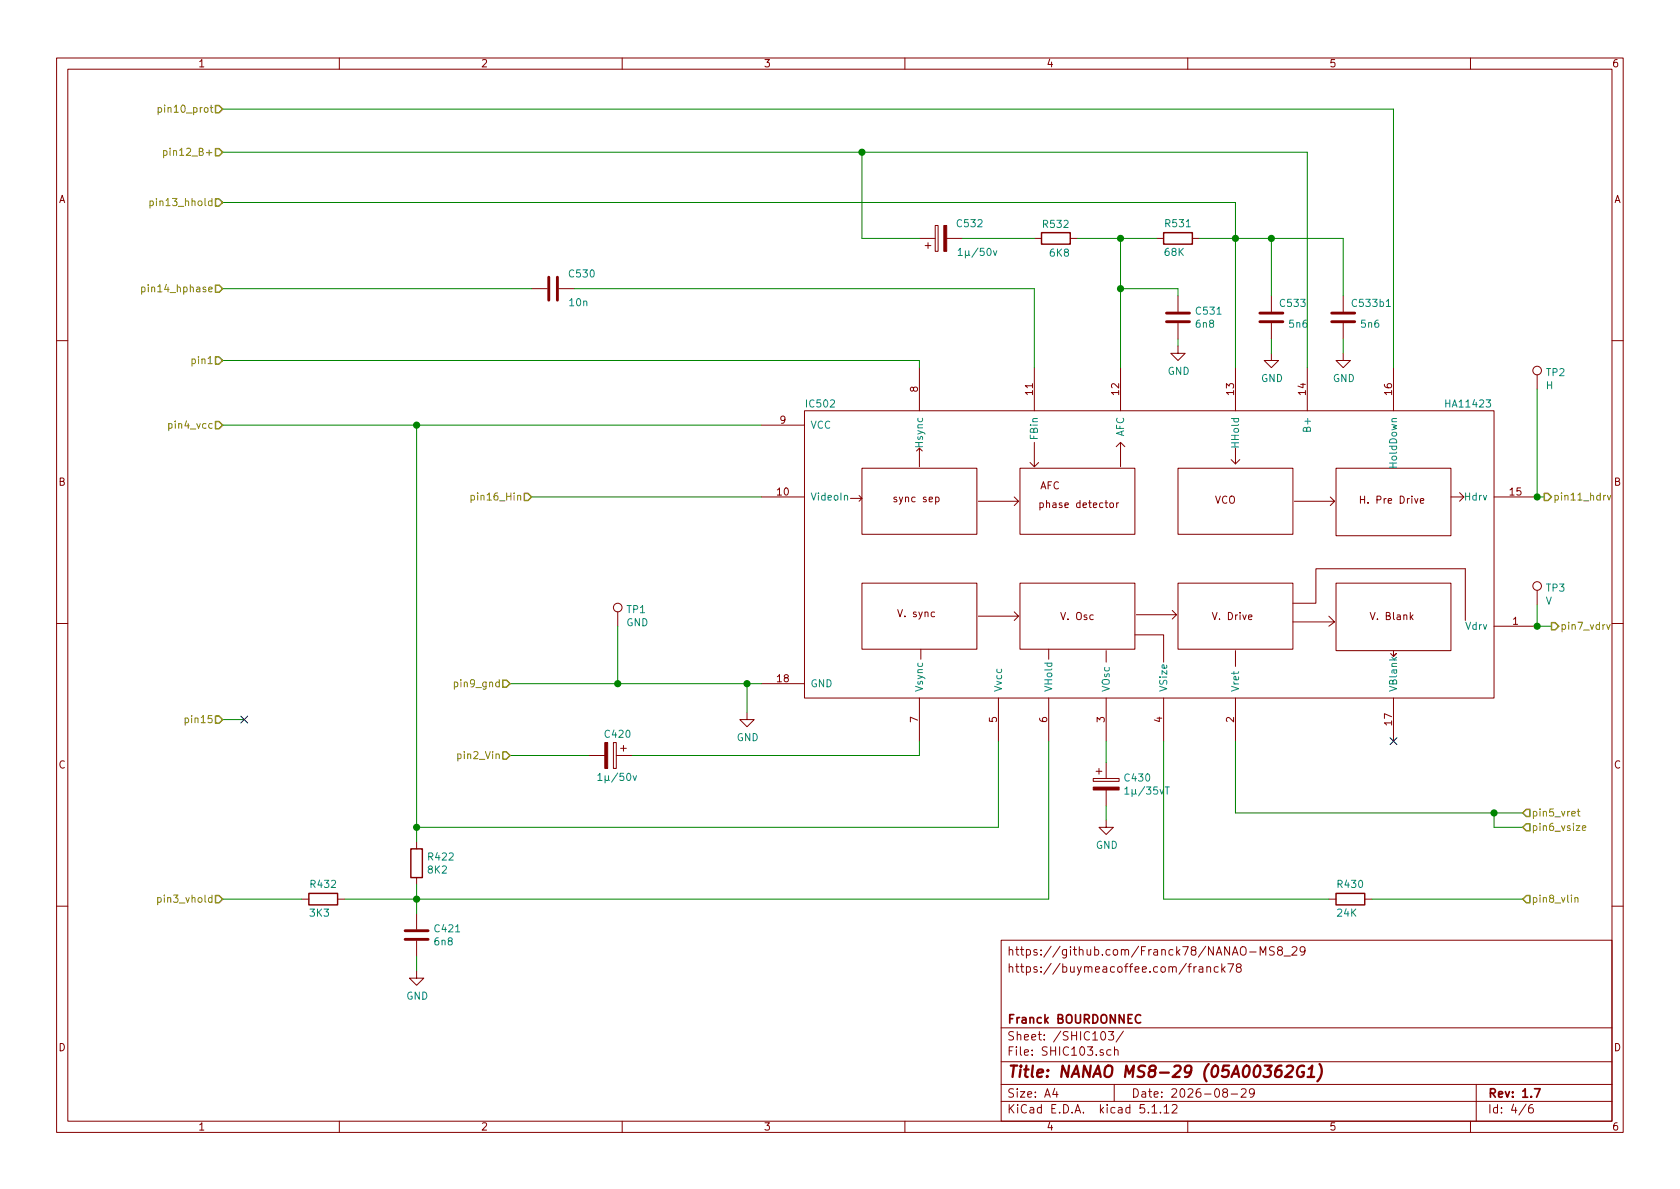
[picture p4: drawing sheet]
EESchema Schematic File Version 4
EELAYER 30 0
EELAYER END
$Descr A4 11693 8268
encoding utf-8
Sheet 4 6
Title "NANAO MS8-29 (05A00362G1)"
Date "2026-08-29"
Rev "1.7"
Comp "Franck BOURDONNEC"
Comment1 ""
Comment2 ""
Comment3 "https://buymeacoffee.com/franck78"
Comment4 "https://github.com/Franck78/NANAO-MS8_29"
$EndDescr
$Comp
L nanao:HA11423 IC502
U 1 1
P 8100 3850
F 0 "IC502" H 5600 4900 50  0000 L CNN
F 1 "HA11423" H 10050 4900 50  0000 L CNN
F 2 "_my:HA11423" H 8500 4150 50  0001 C CNN
F 3 "" H 8500 4150 50  0001 C CNN
	1    8100 3850
	1    0    0    -1  
$EndComp
$Comp
L Device:CP C420
U 1 1
P 4250 5250
F 0 "C420" V 4100 5200 50  0000 L CNN
F 1 "1µ/50v" V 4400 5150 50  0000 L CNN
F 2 "Capacitor_THT:CP_Radial_D4.0mm_P2.00mm" H 4288 5100 50  0001 C CNN
F 3 "~" H 4250 5250 50  0001 C CNN
	1    4250 5250
	0    1    1    0   
$EndComp
$Comp
L Device:CP C430
U 1 1
P 7700 5450
F 0 "C430" H 7818 5496 50  0000 L CNN
F 1 "1µ/35vT" H 7818 5405 50  0000 L CNN
F 2 "Capacitor_THT:CP_Radial_D4.0mm_P2.00mm" H 7738 5300 50  0001 C CNN
F 3 "~" H 7700 5450 50  0001 C CNN
	1    7700 5450
	1    0    0    -1  
$EndComp
$Comp
L Device:C C421
U 1 1
P 2900 6500
F 0 "C421" H 3015 6546 50  0000 L CNN
F 1 "6n8" H 3015 6455 50  0000 L CNN
F 2 "Capacitor_SMD:C_0805_2012Metric_Pad1.18x1.45mm_HandSolder" H 2938 6350 50  0001 C CNN
F 3 "~" H 2900 6500 50  0001 C CNN
F 4 "C1755" H 2900 6500 50  0001 C CNN "LCSC"
	1    2900 6500
	1    0    0    -1  
$EndComp
$Comp
L Device:C C533
U 1 1
P 8850 2200
F 0 "C533" H 8900 2300 50  0000 L CNN
F 1 "5n6" H 8965 2155 50  0000 L CNN
F 2 "Capacitor_SMD:C_0805_2012Metric_Pad1.18x1.45mm_HandSolder" H 8888 2050 50  0001 C CNN
F 3 "~" H 8850 2200 50  0001 C CNN
F 4 "C113862" H 8850 2200 50  0001 C CNN "LCSC"
	1    8850 2200
	1    0    0    -1  
$EndComp
$Comp
L Device:C C530
U 1 1
P 3850 2000
F 0 "C530" V 3950 1700 50  0000 L CNN
F 1 "10n" V 3750 1750 50  0000 L CNN
F 2 "Capacitor_SMD:C_0805_2012Metric_Pad1.18x1.45mm_HandSolder" H 3888 1850 50  0001 C CNN
F 3 "~" H 3850 2000 50  0001 C CNN
F 4 "C1710" V 3850 2000 50  0001 C CNN "LCSC"
	1    3850 2000
	0    -1   -1   0   
$EndComp
$Comp
L Device:C C531
U 1 1
P 8200 2200
F 0 "C531" H 8315 2246 50  0000 L CNN
F 1 "6n8" H 8315 2155 50  0000 L CNN
F 2 "Capacitor_SMD:C_0805_2012Metric_Pad1.18x1.45mm_HandSolder" H 8238 2050 50  0001 C CNN
F 3 "~" H 8200 2200 50  0001 C CNN
F 4 "C1755" H 8200 2200 50  0001 C CNN "LCSC"
	1    8200 2200
	1    0    0    -1  
$EndComp
$Comp
L Device:R R432
U 1 1
P 2250 6250
F 0 "R432" V 2350 6150 50  0000 L CNN
F 1 "3K3" V 2150 6200 50  0000 L CNN
F 2 "Resistor_SMD:R_0805_2012Metric_Pad1.20x1.40mm_HandSolder" V 2180 6250 50  0001 C CNN
F 3 "~" H 2250 6250 50  0001 C CNN
F 4 "C110574" V 2250 6250 50  0001 C CNN "LCSC"
	1    2250 6250
	0    -1   -1   0   
$EndComp
$Comp
L Device:R R422
U 1 1
P 2900 6000
F 0 "R422" H 2970 6046 50  0000 L CNN
F 1 "8K2" H 2970 5955 50  0000 L CNN
F 2 "Resistor_SMD:R_0805_2012Metric_Pad1.20x1.40mm_HandSolder" V 2830 6000 50  0001 C CNN
F 3 "~" H 2900 6000 50  0001 C CNN
F 4 "C17828" H 2900 6000 50  0001 C CNN "LCSC"
	1    2900 6000
	1    0    0    -1  
$EndComp
$Comp
L Device:R R531
U 1 1
P 8200 1650
F 0 "R531" V 8300 1550 50  0000 L CNN
F 1 "68K" V 8100 1600 50  0000 L CNN
F 2 "Resistor_SMD:R_0805_2012Metric_Pad1.20x1.40mm_HandSolder" V 8130 1650 50  0001 C CNN
F 3 "~" H 8200 1650 50  0001 C CNN
F 4 "C17801" V 8200 1650 50  0001 C CNN "LCSC"
	1    8200 1650
	0    -1   -1   0   
$EndComp
$Comp
L Device:R R430
U 1 1
P 9400 6250
F 0 "R430" V 9500 6150 50  0000 L CNN
F 1 "24K" V 9300 6150 50  0000 L CNN
F 2 "Resistor_SMD:R_0805_2012Metric_Pad1.20x1.40mm_HandSolder" V 9330 6250 50  0001 C CNN
F 3 "~" H 9400 6250 50  0001 C CNN
F 4 "C17575" V 9400 6250 50  0001 C CNN "LCSC"
	1    9400 6250
	0    1    -1   0   
$EndComp
$Comp
L Device:R R532
U 1 1
P 7350 1650
F 0 "R532" V 7250 1550 50  0000 L CNN
F 1 "6K8" V 7450 1600 50  0000 L CNN
F 2 "Resistor_SMD:R_0805_2012Metric_Pad1.20x1.40mm_HandSolder" V 7280 1650 50  0001 C CNN
F 3 "~" H 7350 1650 50  0001 C CNN
F 4 "C17772" V 7350 1650 50  0001 C CNN "LCSC"
	1    7350 1650
	0    1    1    0   
$EndComp
$Comp
L Device:CP C532
U 1 1
P 6550 1650
F 0 "C532" V 6650 1350 50  0000 L CNN
F 1 "1µ/50v" V 6450 1250 50  0000 L CNN
F 2 "Capacitor_THT:CP_Radial_D4.0mm_P2.00mm" H 6588 1500 50  0001 C CNN
F 3 "~" H 6550 1650 50  0001 C CNN
	1    6550 1650
	0    -1   -1   0   
$EndComp
Text HLabel 1550 2500 0    50   Input ~ 0
pin1
Text HLabel 3550 5250 0    50   Input ~ 0
pin2_Vin
Text HLabel 1550 6250 0    50   Input ~ 0
pin3_vhold
Text HLabel 1550 2950 0    50   Input ~ 0
pin4_vcc
Text HLabel 10600 5650 2    50   Input ~ 0
pin5_vret
Text HLabel 10600 5750 2    50   Input ~ 0
pin6_vsize
Text HLabel 10800 4350 2    50   Output ~ 0
pin7_vdrv
Text HLabel 10600 6250 2    50   Input ~ 0
pin8_vlin
Text HLabel 3550 4750 0    50   Input ~ 0
pin9_gnd
Text HLabel 1550 750  0    50   Input ~ 0
pin10_prot
Text HLabel 10750 3450 2    50   Output ~ 0
pin11_hdrv
Text HLabel 1550 1050 0    50   Input ~ 0
pin12_B+
Text HLabel 1550 1400 0    50   Input ~ 0
pin13_hhold
Text HLabel 1550 2000 0    50   Input ~ 0
pin14_hphase
Text HLabel 1550 5000 0    50   Input ~ 0
pin15
Text HLabel 3700 3450 0    50   Input ~ 0
pin16_Hin
$Comp
L power:GND #PWR0180
U 1 1
P 8200 2400
F 0 "#PWR0180" H 8200 2150 50  0001 C CNN
F 1 "GND" H 8205 2227 50  0000 C CNN
F 2 "" H 8200 2400 50  0001 C CNN
F 3 "" H 8200 2400 50  0001 C CNN
	1    8200 2400
	1    0    0    -1  
$EndComp
Wire Wire Line
	2900 5750 2900 5850
Wire Wire Line
	6950 5150 6950 5750
$Comp
L power:GND #PWR0178
U 1 1
P 5200 4950
F 0 "#PWR0178" H 5200 4700 50  0001 C CNN
F 1 "GND" H 5205 4777 50  0000 C CNN
F 2 "" H 5200 4950 50  0001 C CNN
F 3 "" H 5200 4950 50  0001 C CNN
	1    5200 4950
	1    0    0    -1  
$EndComp
Wire Wire Line
	5300 4750 5200 4750
Wire Wire Line
	5200 4750 5200 4950
$Comp
L power:GND #PWR0181
U 1 1
P 8850 2450
F 0 "#PWR0181" H 8850 2200 50  0001 C CNN
F 1 "GND" H 8855 2277 50  0000 C CNN
F 2 "" H 8850 2450 50  0001 C CNN
F 3 "" H 8850 2450 50  0001 C CNN
	1    8850 2450
	1    0    0    -1  
$EndComp
Wire Wire Line
	8850 2350 8850 2450
$Comp
L power:GND #PWR0179
U 1 1
P 7700 5700
F 0 "#PWR0179" H 7700 5450 50  0001 C CNN
F 1 "GND" H 7705 5527 50  0000 C CNN
F 2 "" H 7700 5700 50  0001 C CNN
F 3 "" H 7700 5700 50  0001 C CNN
	1    7700 5700
	1    0    0    -1  
$EndComp
Wire Wire Line
	7700 5600 7700 5700
Wire Wire Line
	1550 2500 6400 2500
Wire Wire Line
	3550 5250 4100 5250
Wire Wire Line
	6400 5150 6400 5250
Wire Wire Line
	6400 5250 4400 5250
Wire Wire Line
	1550 6250 2100 6250
Wire Wire Line
	7300 5150 7300 6250
Connection ~ 2900 6250
Wire Wire Line
	2900 6250 2400 6250
$Comp
L power:GND #PWR0177
U 1 1
P 2900 6750
F 0 "#PWR0177" H 2900 6500 50  0001 C CNN
F 1 "GND" H 2905 6577 50  0000 C CNN
F 2 "" H 2900 6750 50  0001 C CNN
F 3 "" H 2900 6750 50  0001 C CNN
	1    2900 6750
	1    0    0    -1  
$EndComp
Wire Wire Line
	2900 6650 2900 6750
Wire Wire Line
	2900 6150 2900 6250
Wire Wire Line
	10600 5650 10400 5650
Wire Wire Line
	10400 5650 10400 5750
Wire Wire Line
	10400 5750 10600 5750
Connection ~ 10400 5650
Wire Wire Line
	10600 6250 9550 6250
Wire Wire Line
	8100 5150 8100 6250
Wire Wire Line
	8100 6250 9250 6250
Wire Wire Line
	8200 2350 8200 2400
Wire Wire Line
	5200 4750 4300 4750
Connection ~ 5200 4750
Wire Wire Line
	9700 750  1550 750 
Wire Wire Line
	1550 2000 3700 2000
Wire Wire Line
	9700 750  9700 2550
Wire Wire Line
	8600 2550 8600 1650
Wire Wire Line
	9100 1050 9100 2550
NoConn ~ 1700 5000
Wire Wire Line
	1550 2950 2900 2950
Wire Wire Line
	2900 2950 5300 2950
Wire Wire Line
	3700 3450 5300 3450
Wire Wire Line
	7200 2000 7200 2550
Wire Wire Line
	7800 1650 7800 2000
Wire Wire Line
	4000 2000 7200 2000
Connection ~ 7800 2000
Wire Wire Line
	7800 2000 7800 2550
Wire Wire Line
	7700 5150 7700 5300
NoConn ~ 9700 5150
Wire Wire Line
	8600 5150 8600 5650
Wire Wire Line
	8600 5650 10400 5650
Connection ~ 2900 5750
Wire Wire Line
	2900 5750 6950 5750
Wire Wire Line
	2900 6250 7300 6250
Wire Wire Line
	6400 2500 6400 2550
Wire Wire Line
	8200 2050 8200 2000
Wire Wire Line
	8200 2000 7800 2000
Wire Wire Line
	8350 1650 8600 1650
Connection ~ 8600 1650
Wire Wire Line
	8600 1650 8600 1400
Wire Wire Line
	7800 1650 8050 1650
Connection ~ 7800 1650
Wire Wire Line
	1550 1400 8600 1400
Wire Wire Line
	8850 1650 8600 1650
Wire Wire Line
	8850 1650 8850 2050
Wire Wire Line
	7500 1650 7800 1650
Wire Wire Line
	6700 1650 7200 1650
Wire Wire Line
	6000 1650 6000 1050
Wire Wire Line
	6000 1650 6400 1650
Connection ~ 6000 1050
Wire Wire Line
	6000 1050 9100 1050
Wire Wire Line
	1550 1050 6000 1050
Wire Wire Line
	2900 6350 2900 6250
Connection ~ 2900 2950
Wire Wire Line
	2900 2950 2900 5750
$Comp
L Device:C C533b1
U 1 1
P 9350 2200
F 0 "C533b1" H 9400 2300 50  0000 L CNN
F 1 "5n6" H 9465 2155 50  0000 L CNN
F 2 "Capacitor_THT:C_Rect_L7.0mm_W3.5mm_P2.50mm_P5.00mm" H 9388 2050 50  0001 C CNN
F 3 "~" H 9350 2200 50  0001 C CNN
	1    9350 2200
	1    0    0    -1  
$EndComp
$Comp
L power:GND #PWR0103
U 1 1
P 9350 2450
F 0 "#PWR0103" H 9350 2200 50  0001 C CNN
F 1 "GND" H 9355 2277 50  0000 C CNN
F 2 "" H 9350 2450 50  0001 C CNN
F 3 "" H 9350 2450 50  0001 C CNN
	1    9350 2450
	1    0    0    -1  
$EndComp
Wire Wire Line
	9350 2450 9350 2350
Wire Wire Line
	9350 2050 9350 1650
Wire Wire Line
	9350 1650 8850 1650
Connection ~ 8850 1650
$Comp
L Connector:TestPoint TP1
U 1 1
P 4300 4350
F 0 "TP1" H 4358 4468 50  0000 L CNN
F 1 "GND" H 4358 4377 50  0000 L CNN
F 2 "TestPoint:TestPoint_Bridge_Pitch2.54mm_Drill1.0mm" H 4500 4350 50  0001 C CNN
F 3 "~" H 4500 4350 50  0001 C CNN
	1    4300 4350
	1    0    0    -1  
$EndComp
Wire Wire Line
	4300 4350 4300 4750
$Comp
L Connector:TestPoint TP2
U 1 1
P 10700 2700
F 0 "TP2" H 10758 2818 50  0000 L CNN
F 1 "H" H 10758 2727 50  0000 L CNN
F 2 "TestPoint:TestPoint_Bridge_Pitch2.54mm_Drill1.0mm" H 10900 2700 50  0001 C CNN
F 3 "~" H 10900 2700 50  0001 C CNN
	1    10700 2700
	1    0    0    -1  
$EndComp
Wire Wire Line
	10750 3450 10700 3450
Wire Wire Line
	10700 3450 10700 2700
Connection ~ 10700 3450
$Comp
L Connector:TestPoint TP3
U 1 1
P 10700 4200
F 0 "TP3" H 10758 4318 50  0000 L CNN
F 1 "V" H 10758 4227 50  0000 L CNN
F 2 "TestPoint:TestPoint_Bridge_Pitch2.54mm_Drill1.0mm" H 10900 4200 50  0001 C CNN
F 3 "~" H 10900 4200 50  0001 C CNN
	1    10700 4200
	1    0    0    -1  
$EndComp
Wire Wire Line
	10800 4350 10700 4350
Wire Wire Line
	10700 4350 10700 4200
Connection ~ 10700 4350
Wire Wire Line
	1550 5000 1700 5000
Connection ~ 4300 4750
Wire Wire Line
	4300 4750 3550 4750
$EndSCHEMATC
